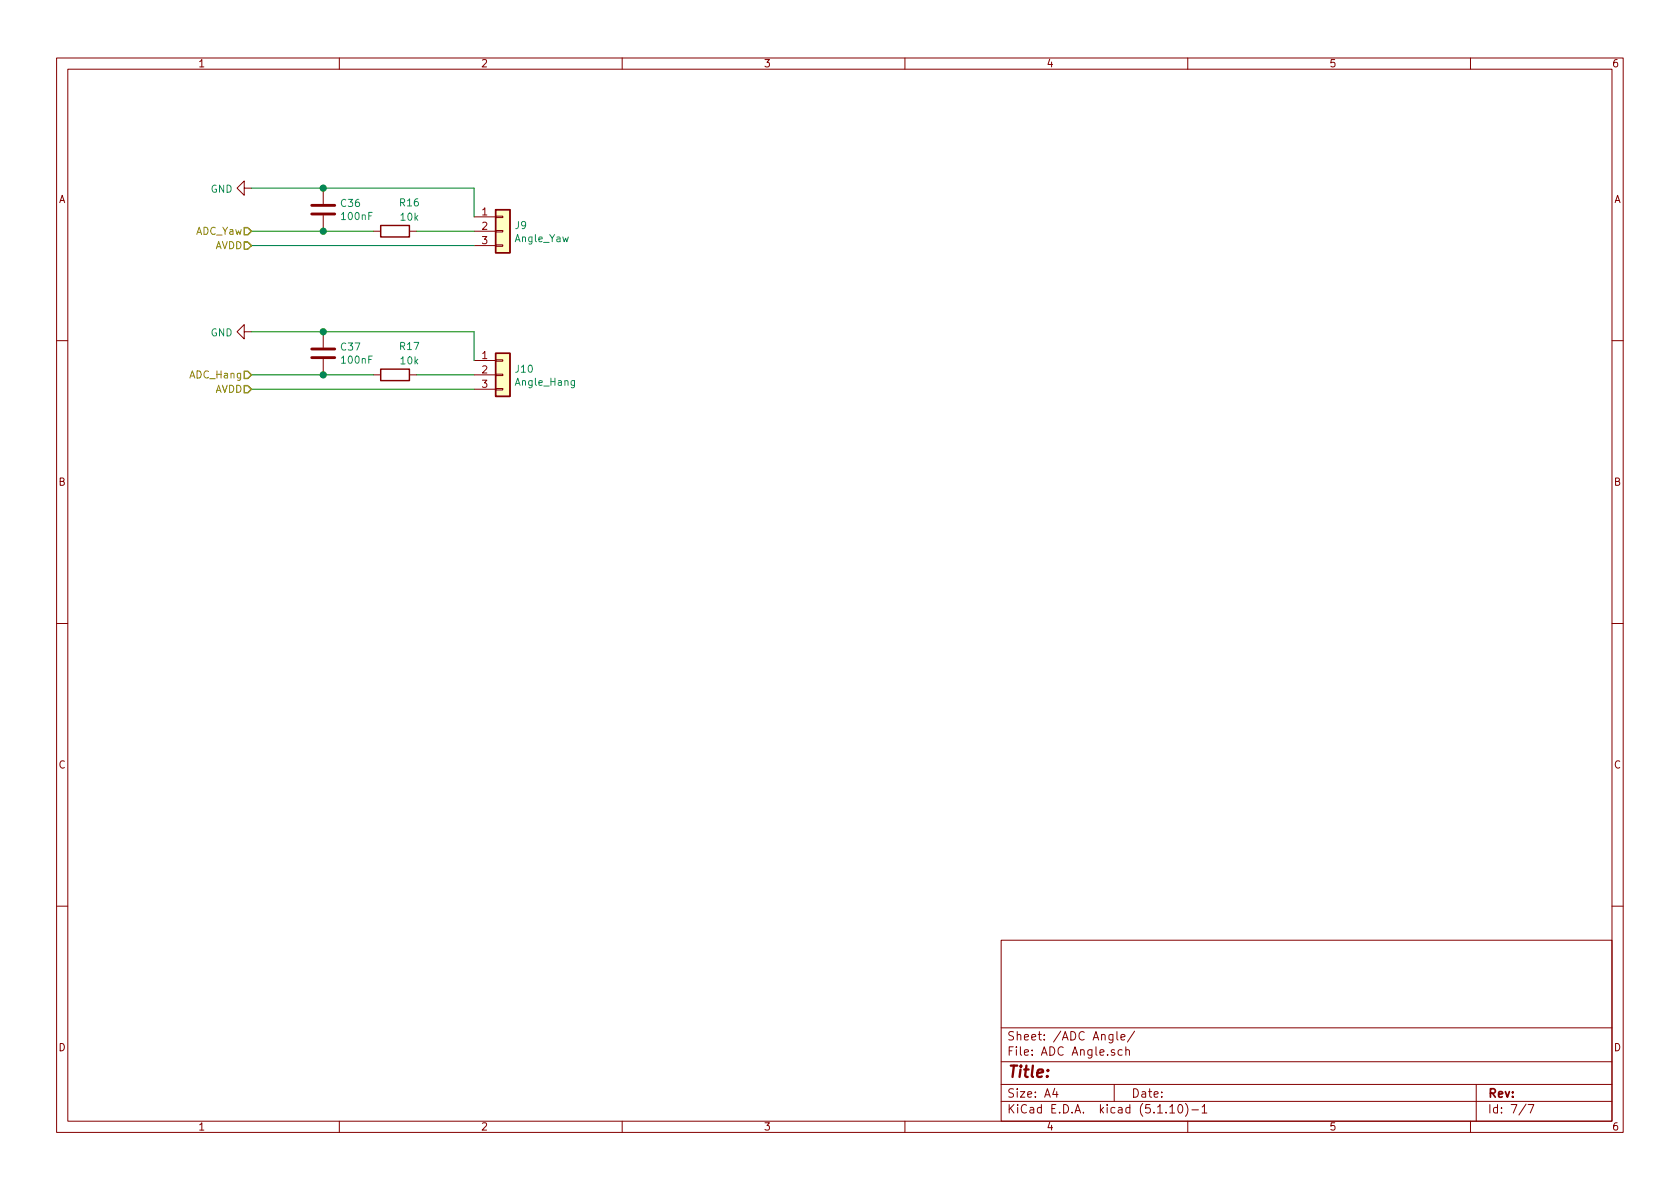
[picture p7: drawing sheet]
<svg xmlns="http://www.w3.org/2000/svg" width="297mm" height="210mm" viewBox="0 0 297 210" stroke-linecap="round" stroke-linejoin="round" font-family="sans-serif">
<g fill="none" stroke="#840000" stroke-width=".18">
<path d="M10 10.3h277v189.9h-277zM12 12.2h273v186.1h-273zM60 10.3v1.9M110 10.3v1.9M160 10.3v1.9M210 10.3v1.9M260 10.3v1.9M43.2 33.3v-1.3l-1.3 1.3 1.3 1.2v-1.2h1.2M57.1 33.3v2.8M57.1 38.1v2.8M83.8 38.3h3.8M87.6 38.2h1.3v.3h-1.3z"/>
<path d="M43.2 58.7v-1.3l-1.3 1.3 1.3 1.2v-1.2h1.2M57.1 58.7v2.8M66 40.9h1.3M72.4 40.9h1.3M83.8 40.9h3.8M83.8 43.4h3.8M87.6 43.3h1.3v.3h-1.3zM87.6 40.8h1.3v.2h-1.3zM10 60.2h2M57.1 63.5v2.8M66 66.3h1.3M72.4 66.3h1.3"/>
<path d="M83.8 66.3h3.8M83.8 63.7h3.8M83.8 68.8h3.8M87.6 68.7h1.3v.3h-1.3zM87.6 63.6h1.3v.3h-1.3zM87.6 66.2h1.3v.2h-1.3zM285 60.2h2M10 110.3h2M285 110.3h2M10 160.2h2M177 166.3h108v32h-108zM285 160.2h2"/>
<path d="M60 198.3v1.9M110 198.3v1.9M160 198.3v1.9M177 194.8h108M177 191.8h108M177 187.8h108M177 181.8h108M186.5 192.5l-.4 1h1M186.8 193v1M197 191.8v3M197.5 182.4v1.3l.2 .2M198.2 183.4l.7-.1-.1-.3-.4-.1-.2 .2 .1 .7h.5"/>
<path d="M198.4 185.7l-.4-.1-.3 .3 .1 .6 .2 .1 .4-.1M199.1 185.7a.37 .37 0 0 1 .6 .1v.8M199.1 185.1v1.5M200.6 182.3l-1.3 2M206.8 195.8l.5-.5v1.5M206.8 196.8h.9M208.5 195.4l.1-.1a.8 .8 0 0 1 .5 .8 .8 .8 0 0 1-.5 .7 1 1 0 0 1-.1-1.4zM209.6 195.1a1.71 1.71 0 0 1 0 2.3M210 198.3v1.9M210.7 196.3h1.2M212.5 195.8l.5-.5v1.5M212.5 196.8h.9"/>
<path d="M260 198.3v1.9M261 191.8v6.5M269.8 195.2l-1.2 2M270.2 195.3h1l-.6 1.5"/>
</g>
<path d="M67.3 39.9h5.1v2h-5.1zM87.6 37.1h2.6v7.6h-2.6zM67.3 65.3h5.1v2h-5.1zM87.6 62.5h2.6v7.6h-2.6z" fill="none" stroke="#840000" stroke-width=".25"/>
<path d="M55.1 37.8h4.1M55.1 36.3h4.1M55.1 63.2h4.1M55.1 61.7h4.1" fill="none" stroke="#840000" stroke-width=".51"/>
<g fill="#ffffc2" stroke="#ffffc2" stroke-width=".18">
<path d="M87.6 62.5h2.6v7.6h-2.6z"/>
<path d="M87.6 37.1h2.6v7.6h-2.6z"/>
</g>
<path d="M101.6 67.3l-.1 1.1-.2 .2-.3-.1M101.6 67.4l-.4-.1-.2 .2 .1 .6h.5" fill="none" stroke="#008484" stroke-width=".18"/>
<path d="M44.4 33.3h39.4v5M44.4 43.4h39.4M44.4 58.7h39.4v5M44.4 40.9h21.6M73.7 40.9h10.1M44.4 68.8h39.4M44.4 66.3h21.6M73.7 66.3h10.1" fill="none" stroke="#008400" stroke-width=".18"/>
<path d="M43.2 42.8h.6l.6 .6-.6 .7h-.6zM43.2 40.3h.6l.6 .6-.6 .6h-.6zM43.2 65.7h.6l.6 .6-.6 .6h-.6zM43.2 68.2h.6l.6 .6-.6 .7h-.6z" fill="none" stroke="#848400" stroke-width=".25"/>
<g fill="#008400" stroke="#008400" stroke-width=".25">
<circle cx="57.2" cy="40.9" r=".51"/>
<circle cx="57.2" cy="66.3" r=".51"/>
<circle cx="57.2" cy="33.3" r=".51"/>
<circle cx="57.2" cy="58.7" r=".51"/>
</g>
<text font-size="2.8" fill="#840000" x="178" y="190.5">Title:</text>
<g font-size="2.1" fill="#840000">
<text x="178" y="184">Sheet: /ADC Angle/</text>
<text x="178" y="186.7">File: ADC Angle.sch</text>
<text x="178" y="196.9">KiCad E.D.A. kicad (5.1.10)-1</text>
<text x="178" y="194.1">Size: A4</text>
<text x="200" y="194.1">Date:</text>
<text x="263" y="194.1">Rev:</text>
<text x="263" y="196.9">Id: 7/7</text>
</g>
<g font-size="1.8" fill="#840000">
<text x="35" y="11.9">1</text>
<text x="85" y="11.9">2</text>
<text x="135" y="11.9">3</text>
<text x="185" y="11.9">4</text>
<text x="235" y="11.9">5</text>
<text x="285" y="11.9">6</text>
<text x="10.4" y="35.9">A</text>
<text x="285.4" y="35.9">A</text>
<text x="85.2" y="38.1">1</text>
<text x="85.2" y="40.6">2</text>
<text x="85.2" y="43.2">3</text>
<text x="85.2" y="63.5">1</text>
<text x="85.2" y="66">2</text>
<text x="85.2" y="68.6">3</text>
<text x="10.4" y="85.9">B</text>
<text x="285.4" y="85.9">B</text>
<text x="10.4" y="135.9">C</text>
<text x="285.4" y="135.9">C</text>
<text x="10.4" y="185.9">D</text>
<text x="285.4" y="185.9">D</text>
<text x="35" y="199.9">1</text>
<text x="85" y="199.9">2</text>
<text x="135" y="199.9">3</text>
<text x="185" y="199.9">4</text>
<text x="235" y="199.9">5</text>
<text x="285" y="199.9">6</text>
</g>
<g font-size="1.8" fill="#008484">
<text x="37.2" y="34.1">GND</text>
<text x="60.4" y="36.6">C36</text>
<text x="60.5" y="38.9">100nF</text>
<text x="70.8" y="36.5">R16</text>
<text x="70.9" y="39">10k</text>
<text x="91.1" y="40.5">J9</text>
<text x="91.1" y="42.8">Angle_Yaw</text>
<text x="37.2" y="59.5">GND</text>
<text x="60.4" y="62">C37</text>
<text x="60.5" y="64.3">100nF</text>
<text x="70.8" y="61.9">R17</text>
<text x="70.9" y="64.4">10k</text>
<text x="91.2" y="65.9">J10</text>
<text x="91.3" y="68.2">Angle_Hang</text>
</g>
<g font-size="1.8" fill="#848400">
<text x="34.6" y="41.5">ADC_Yaw</text>
<text x="37.9" y="44.1">AVDD</text>
<text x="33.7" y="66.9">ADC_Hang</text>
<text x="37.9" y="69.5">AVDD</text>
</g>
</svg>
